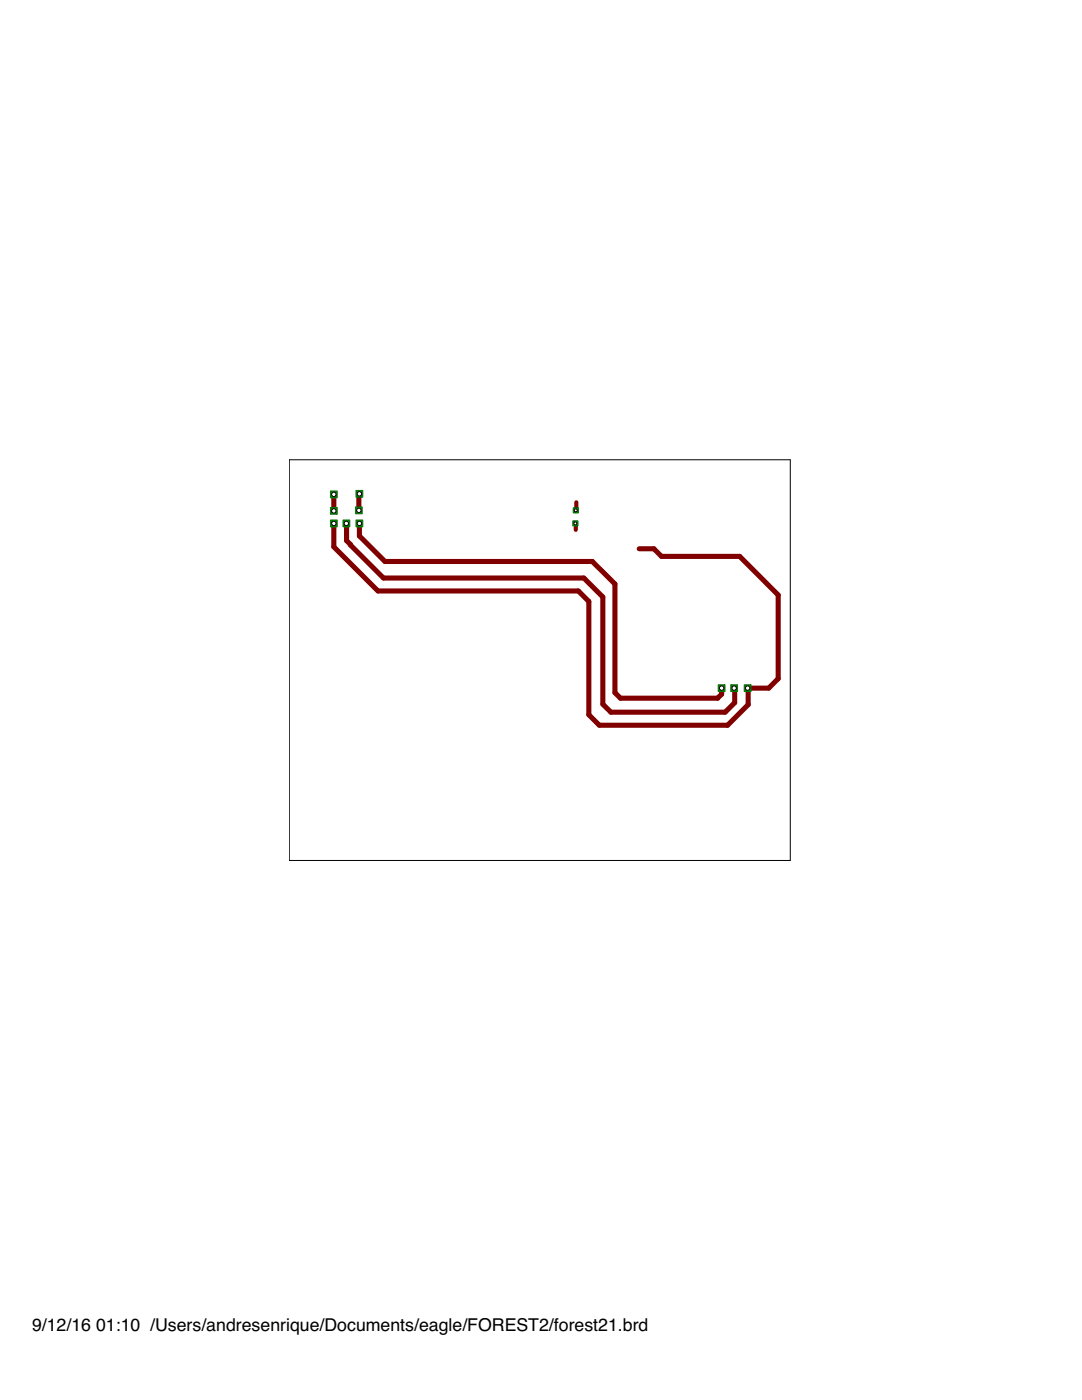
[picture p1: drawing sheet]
<svg xmlns="http://www.w3.org/2000/svg" width="216mm" height="279mm" viewBox="0 0 216 279" stroke-linecap="round" stroke-linejoin="round" font-family="sans-serif">
<path d="M66.6 98.7v3.2M71.7 98.6l-.1 .1v3.2M66.6 104.4v4.7l8.8 8.8h40l2.1 2.1v22.6l2.1 2.1h25.6l4.1-4.1v-3.2l-.1-.1h4.2l1.9-1.9v-16.7l-7.7-7.7h-15.6l-1.5-1.5h-2.9M69.2 104.4v3.5l7.3 7.5h40l3.8 3.7v21.4l1.6 1.6h22.8l1.9-1.9v-2.8l-.1-.1M71.7 104.5v2.5l5.1 5.1h41.4l4.5 4.4v21.7l1.1 1.1h19.4l.8-.8v-1.2" fill="none" stroke="#800000" stroke-width="1"/>
<path d="M114.9 104.4v1.3M115 100.2v1.8" fill="none" stroke="#800000" stroke-width=".83"/>
<path d="M65.9 103.8h1.4v1.3h-1.4z" fill="#008000" stroke="#008000" stroke-width=".2"/>
<circle cx="66.6" cy="104.5" r=".44" fill="#fff" stroke="#000" stroke-width=".2"/>
<path d="M148.5 136.7h1.4v1.3h-1.4z" fill="#008000" stroke="#008000" stroke-width=".2"/>
<circle cx="149.2" cy="137.3" r=".44" fill="#fff" stroke="#000" stroke-width=".2"/>
<path d="M68.4 103.8h1.4v1.3h-1.4z" fill="#008000" stroke="#008000" stroke-width=".2"/>
<circle cx="69.1" cy="104.5" r=".44" fill="#fff" stroke="#000" stroke-width=".2"/>
<path d="M145.8 136.7h1.4v1.3h-1.4z" fill="#008000" stroke="#008000" stroke-width=".2"/>
<circle cx="146.5" cy="137.3" r=".44" fill="#fff" stroke="#000" stroke-width=".2"/>
<path d="M71 103.8h1.4v1.3h-1.4z" fill="#008000" stroke="#008000" stroke-width=".2"/>
<circle cx="71.7" cy="104.5" r=".44" fill="#fff" stroke="#000" stroke-width=".2"/>
<path d="M143.3 136.7h1.4v1.3h-1.4z" fill="#008000" stroke="#008000" stroke-width=".2"/>
<circle cx="144" cy="137.3" r=".44" fill="#fff" stroke="#000" stroke-width=".2"/>
<path d="M71 97.9h1.4v1.3h-1.4z" fill="#008000" stroke="#008000" stroke-width=".2"/>
<circle cx="71.7" cy="98.6" r=".44" fill="#fff" stroke="#000" stroke-width=".2"/>
<path d="M70.9 101.2h1.4v1.3h-1.4z" fill="#008000" stroke="#008000" stroke-width=".2"/>
<circle cx="71.6" cy="101.9" r=".44" fill="#fff" stroke="#000" stroke-width=".2"/>
<path d="M65.9 101.3h1.4v1.3h-1.4z" fill="#008000" stroke="#008000" stroke-width=".2"/>
<circle cx="66.6" cy="102" r=".44" fill="#fff" stroke="#000" stroke-width=".2"/>
<path d="M65.9 98h1.4v1.3h-1.4z" fill="#008000" stroke="#008000" stroke-width=".2"/>
<circle cx="66.6" cy="98.7" r=".44" fill="#fff" stroke="#000" stroke-width=".2"/>
<path d="M114.4 101.3h1v1.1h-1z" fill="#008000" stroke="#008000" stroke-width=".2"/>
<circle cx="114.9" cy="101.9" r=".3" fill="#fff" stroke="#000" stroke-width=".2"/>
<path d="M114.3 103.9h1v1.1h-1z" fill="#008000" stroke="#008000" stroke-width=".2"/>
<circle cx="114.8" cy="104.5" r=".3" fill="#fff" stroke="#000" stroke-width=".2"/>
<path d="M57.7 91.8h100v79.9h-100z" fill="none" stroke="#000" stroke-width=".2"/>
<g font-size="3.5">
<text x="6.4" y="265.7">9/12/16</text>
<text x="19.2" y="265.7">01:10 /Users/andresenrique/Documents/eagle/FOREST2/forest21.brd</text>
</g>
</svg>
